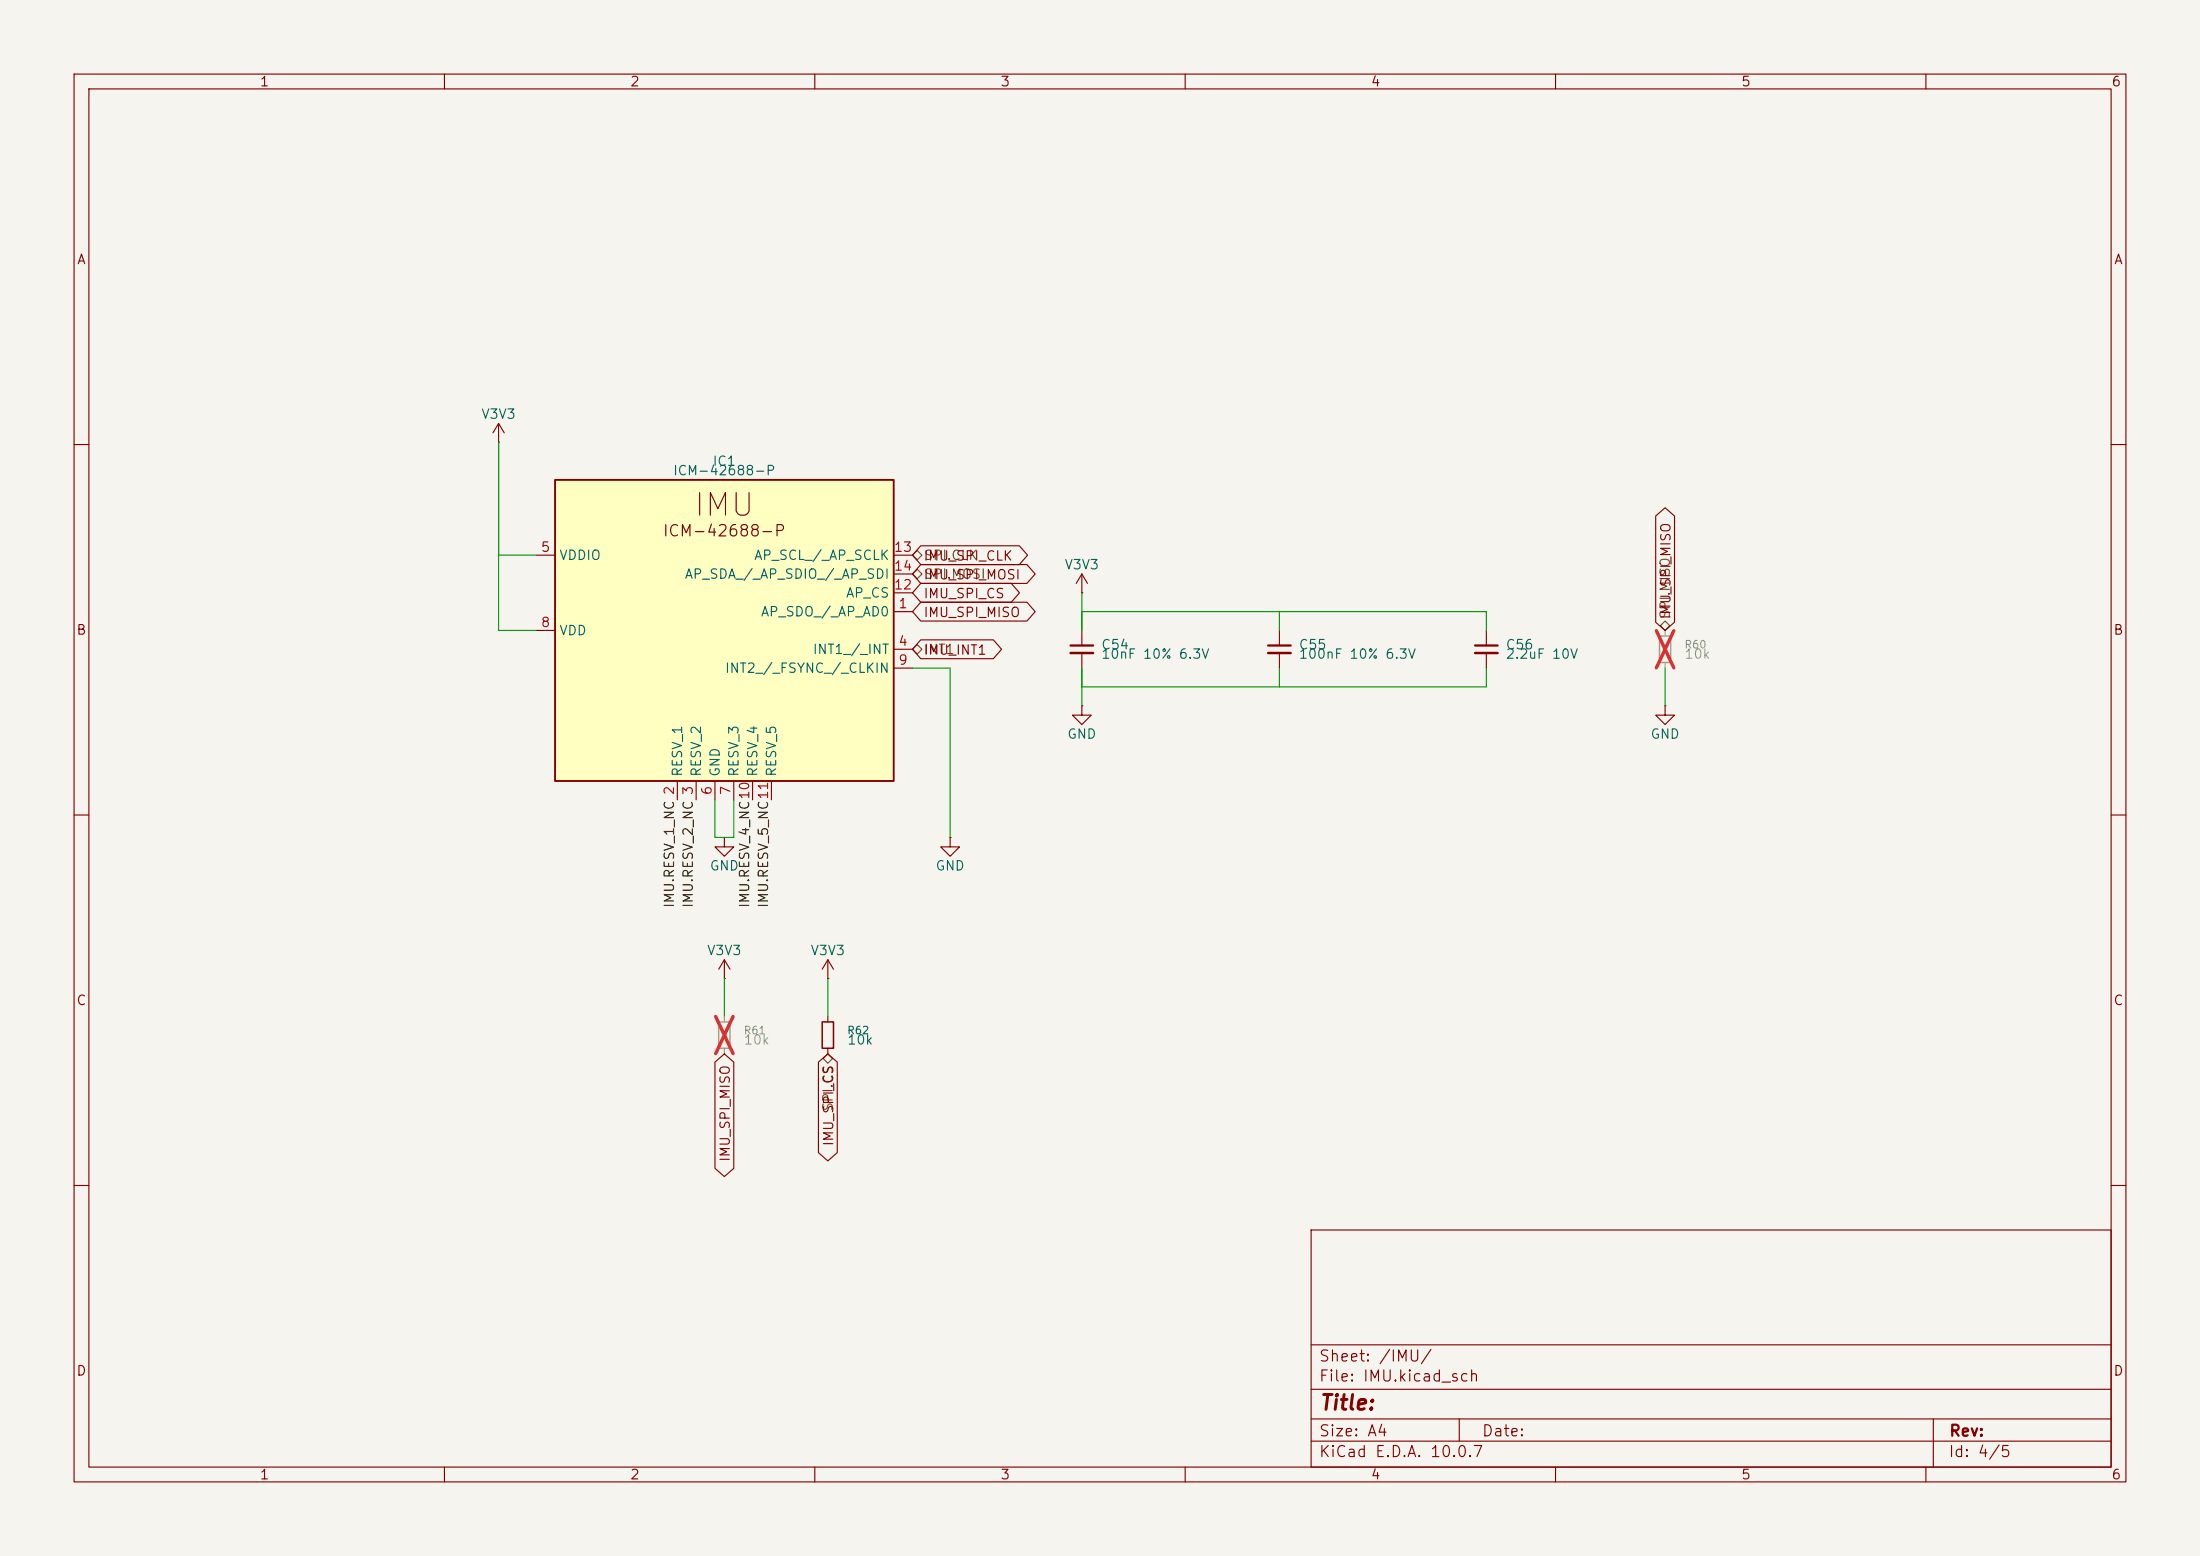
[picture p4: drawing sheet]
<svg xmlns="http://www.w3.org/2000/svg" width="297mm" height="210mm" viewBox="0 0 297 210" stroke-linecap="round" stroke-linejoin="round" font-family="sans-serif">
<path d="M0 0h297v210h-297z" fill="#f5f4ef" stroke="#f5f4ef" stroke-width=".14"/>
<g fill="none" stroke="#840000" stroke-width=".15">
<path d="M10 10h277v190h-277zM12 12h273v186h-273zM60 10v2M110 10v2M160 10v2M210 10v2M260 10v2M67.3 59.7h.1M67.3 57.2l-.8 1.2M67.3 57.2l.8 1.2M67.3 57.2v2.5M10 60h2"/>
<path d="M285 60h2M10 110h2M128.3 113v1.3h1.2l-1.2 1.3-1.3-1.3h1.3M128.3 113h.1M285 110h2M10 160h2M177 166h108v32h-108zM285 160h2M60 198v2M110 198v2M160 198v2M177 194.5h108"/>
<path d="M177 191.5h108M177 187.5h108M177 181.5h108M197 191.5v3M210 198v2M260 198v2M261 191.5v6.5"/>
</g>
<path d="M224 85.9h1.6v3.5h-1.6zM97 137.9h1.6v3.6h-1.6z" fill="none" stroke="#9c9b98" stroke-width=".2"/>
<path d="M224.8 85.1v.8M224.8 89.4v.8M97.8 137.2v.7M97.8 141.5v.7" fill="none" stroke="#9c9b98" stroke-width=".15"/>
<path d="M223.6 85.1l2.4 5M226 85.1l-2.4 5M96.6 137.2l2.4 5M99 137.2l-2.4 5" fill="none" stroke="#e12e31" stroke-width=".46"/>
<path d="M74.9 64.8h45.7v40.6h-45.7z" fill="#ffffc2"/>
<path d="M74.9 64.8h45.7v40.6h-45.7z" fill="none" stroke="#840000" stroke-width=".25"/>
<g fill="none" stroke="#840000" stroke-width=".15">
<path d="M72.4 74.9h2.5M120.6 74.9h2.6M120.6 77.5h2.6M124.3 76.2h14.3l1.1 1.3-1.1 1.2h-14.3l-1.1-1.2zM124.3 73.7h13.3l1.1 1.2-1.1 1.3h-13.3l-1.1-1.3zM124.3 78.7h12.2l1.1 1.3-1.1 1.3h-12.2l-1.1-1.3zM146 77.5l-.7 1.2M146 77.5l.8 1.2M146 77.5v2.5M223.5 69.6l1.3-1.1 1.3 1.1v14.4l-1.3 1.1-1.3-1.1zM72.4 85.1h2.5M120.6 82.6h2.6"/>
<path d="M120.6 87.6h2.6M120.6 90.2h2.6M120.6 80h2.6M124.3 81.3h14.3l1.1 1.3-1.1 1.2h-14.3l-1.1-1.2zM124.3 86.4h9.8l1.1 1.2-1.1 1.3h-9.8l-1.1-1.3zM146 80h.1M146 95.3v1.2h1.3l-1.3 1.3-1.2-1.3h1.2M146 95.3h.1M146 85.1v2M146 88.1v2.1M172.7 85.1v2M172.7 88.1v2.1"/>
<path d="M200.7 85.1v2M200.7 88.1v2.1M224.8 95.3v1.2h1.3l-1.3 1.3-1.3-1.3h1.3M224.8 95.3h.1M91.4 105.4v2.6M94 105.4v2.6M96.5 105.4v2.6M97.8 113v1.3h1.3l-1.3 1.3-1.3-1.3h1.3M97.8 113h.1M99.1 105.4v2.6M101.6 105.4v2.6M104.1 105.4v2.6"/>
<path d="M97.8 132.1h.1M97.8 129.5l-.8 1.3M97.8 129.5l.8 1.3M97.8 129.5v2.6M111.8 132.1h.1M111.8 129.5v2.6M111.8 137.2v.7M111.8 129.5l-.8 1.3M111.8 129.5l.7 1.3M96.5 143.4l1.3-1.2 1.3 1.2v14.3l-1.3 1.1-1.3-1.1zM110.5 143.4l1.3-1.2 1.2 1.2v12.2l-1.2 1.1-1.3-1.1zM111.8 141.5v.7"/>
</g>
<path d="M111 137.9h1.5v3.6h-1.5z" fill="none" stroke="#840000" stroke-width=".2"/>
<path d="M144.5 87.1h3.1M171.2 87.1h3M199.1 87.1h3.1" fill="none" stroke="#840000" stroke-width=".3"/>
<path d="M144.5 88.1h3.1M171.2 88.1h3M199.1 88.1h3.1" fill="none" stroke="#840000" stroke-width=".33"/>
<path d="M123.2 77.5l.6-.7 .7 .7-.7 .6zM123.2 74.9l.6-.6 .7 .6-.7 .7zM123.2 87.6l.6-.6 .7 .6-.7 .7zM224.2 84.5l.6-.7 .6 .7-.6 .6zM111.1 142.9l.7-.7 .6 .7-.6 .6z" fill="none" stroke="#725600" stroke-width=".15"/>
<g fill="none" stroke="#009600" stroke-width=".15">
<path d="M67.3 59.7v25.4h5.1M67.3 74.9h5.1M123.2 90.2h5.1v22.8M146 80v5.1M146 90.2v5.1M146 82.6h54.7v2.5M172.7 82.6v2.5M172.7 90.2v2.5M200.7 90.2v2.5h-54.7M224.8 90.2v5.1M96.5 108v5h2.6v-5M97.8 132.1v5.1"/>
<path d="M111.8 132.1v5.1"/>
</g>
<text font-size="3" fill="#840000" x="93.4" y="70.5">IMU</text>
<text font-size="2" fill="#840000" x="178" y="190.8">Title:</text>
<g font-size="1.5" fill="#840000">
<text x="89.4" y="72.8">ICM-42688-P</text>
<text x="178" y="184.1">Sheet: /IMU/</text>
<text x="178" y="186.8">File: IMU.kicad_sch</text>
<text x="178" y="197">KiCad E.D.A. 10.0.7</text>
<text x="178" y="194.2">Size: A4</text>
<text x="200" y="194.2">Date:</text>
<text x="263" y="197">Id: 4/5</text>
<text x="263" y="194.2">Rev:</text>
</g>
<g font-size="1.3" fill="#840000">
<text x="35" y="12">1</text>
<text x="85" y="12">2</text>
<text x="135" y="12">3</text>
<text x="185" y="12">4</text>
<text x="235" y="12">5</text>
<text x="285" y="12">6</text>
<text x="10.3" y="36">A</text>
<text x="285.3" y="36">A</text>
<text x="124.6" y="76">IMU_SPI_CLK</text>
<text x="124.6" y="83.6">IMU_SPI_MISO</text>
<text x="124.6" y="78.5">IMU_SPI_MOSI</text>
<text x="124.6" y="81.1">IMU_SPI_CS</text>
<text x="225.8" y="83.7" transform="rotate(-90 225.8 83.7)">IMU_SPI_MISO</text>
<text x="10.2" y="86">B</text>
<text x="124.6" y="88.7">IMU_INT1</text>
<text x="285.2" y="86">B</text>
<text x="10.2" y="136">C</text>
<text x="285.2" y="136">C</text>
<text x="112.8" y="154.8" transform="rotate(-90 112.8 154.8)">IMU_SPI_CS</text>
<text x="98.8" y="156.9" transform="rotate(-90 98.8 156.9)">IMU_SPI_MISO</text>
<text x="10.2" y="186">D</text>
<text x="285.2" y="186">D</text>
<text x="35" y="200">1</text>
<text x="85" y="200">2</text>
<text x="135" y="200">3</text>
<text x="185" y="200">4</text>
<text x="235" y="200">5</text>
<text x="285" y="200">6</text>
</g>
<g font-size="1.3" fill="#006464">
<text x="64.9" y="56.8">V3V3</text>
<text x="90.8" y="64.5">ICM-42688-P</text>
<text x="96.1" y="63.2">IC1</text>
<text x="75.4" y="75.9">VDDIO</text>
<text x="101.7" y="75.9">AP_SCL_/_AP_SCLK</text>
<text x="143.6" y="77.2">V3V3</text>
<text x="92.3" y="78.4">AP_SDA_/_AP_SDIO_/_AP_SDI</text>
<text x="102.6" y="83.5">AP_SDO_/_AP_AD0</text>
<text x="114.1" y="81">AP_CS</text>
<text x="75.4" y="86.1">VDD</text>
<text x="109.6" y="88.6">INT1_/_INT</text>
<text x="148.6" y="88">C54</text>
<text x="148.6" y="89.2">10nF 10% 6.3V</text>
<text x="175.2" y="88">C55</text>
<text x="175.2" y="89.2">100nF 10% 6.3V</text>
<text x="203.2" y="88">C56</text>
<text x="203.2" y="89.2">2.2uF 10V</text>
<text x="97.8" y="91.1">INT2_/_FSYNC_/_CLKIN</text>
<text x="144" y="100">GND</text>
<text x="222.7" y="100">GND</text>
<text x="92.4" y="104.9" transform="rotate(-90 92.4 104.9)">RESV_1</text>
<text x="94.9" y="104.9" transform="rotate(-90 94.9 104.9)">RESV_2</text>
<text x="97.5" y="104.9" transform="rotate(-90 97.5 104.9)">GND</text>
<text x="100" y="104.9" transform="rotate(-90 100 104.9)">RESV_3</text>
<text x="102.6" y="104.9" transform="rotate(-90 102.6 104.9)">RESV_4</text>
<text x="105.1" y="104.9" transform="rotate(-90 105.1 104.9)">RESV_5</text>
<text x="95.7" y="117.8">GND</text>
<text x="126.2" y="117.8">GND</text>
<text x="95.4" y="129.2">V3V3</text>
<text x="109.3" y="129.2">V3V3</text>
<text x="114.3" y="141.3">10k</text>
</g>
<g font-size="1.3" fill="#a90000">
<text x="72.9" y="74.8">5</text>
<text x="120.6" y="74.8">13</text>
<text x="120.6" y="77.3">14</text>
<text x="120.6" y="79.9">12</text>
<text x="121.2" y="82.4">1</text>
<text x="72.9" y="85">8</text>
<text x="121.2" y="87.5">4</text>
<text x="121.2" y="90">9</text>
<text x="96.4" y="107.4" transform="rotate(-90 96.4 107.4)">6</text>
<text x="98.9" y="107.4" transform="rotate(-90 98.9 107.4)">7</text>
</g>
<g font-size="1.3" fill="#725600">
<text x="124.6" y="75.9">SPI.CLK</text>
<text x="124.6" y="78.4">SPI.MOSI</text>
<text x="225.8" y="83.7" transform="rotate(-90 225.8 83.7)">SPI.MISO</text>
<text x="124.6" y="88.6">INT1</text>
<text x="112.7" y="150.1" transform="rotate(-90 112.7 150.1)">SPI.CS</text>
</g>
<g font-size="1.3" fill="#939391">
<text x="227.3" y="89.2">10k</text>
<text x="100.3" y="141.3">10k</text>
</g>
<g font-size="1.3" fill="#0f0f0f">
<text x="91.3" y="122.6" transform="rotate(-90 91.3 122.6)">IMU.RESV_1_NC 2</text>
<text x="93.9" y="122.6" transform="rotate(-90 93.9 122.6)">IMU.RESV_2_NC 3</text>
<text x="101.5" y="122.6" transform="rotate(-90 101.5 122.6)">IMU.RESV_4_NC10</text>
<text x="104" y="122.6" transform="rotate(-90 104 122.6)">IMU.RESV_5_NC11</text>
</g>
<g font-size="1" fill="#939391">
<text x="227.3" y="87.8">R60</text>
<text x="100.3" y="139.8">R61</text>
</g>
<text font-size="1" fill="#006464" x="114.3" y="139.8">R62</text>
</svg>
